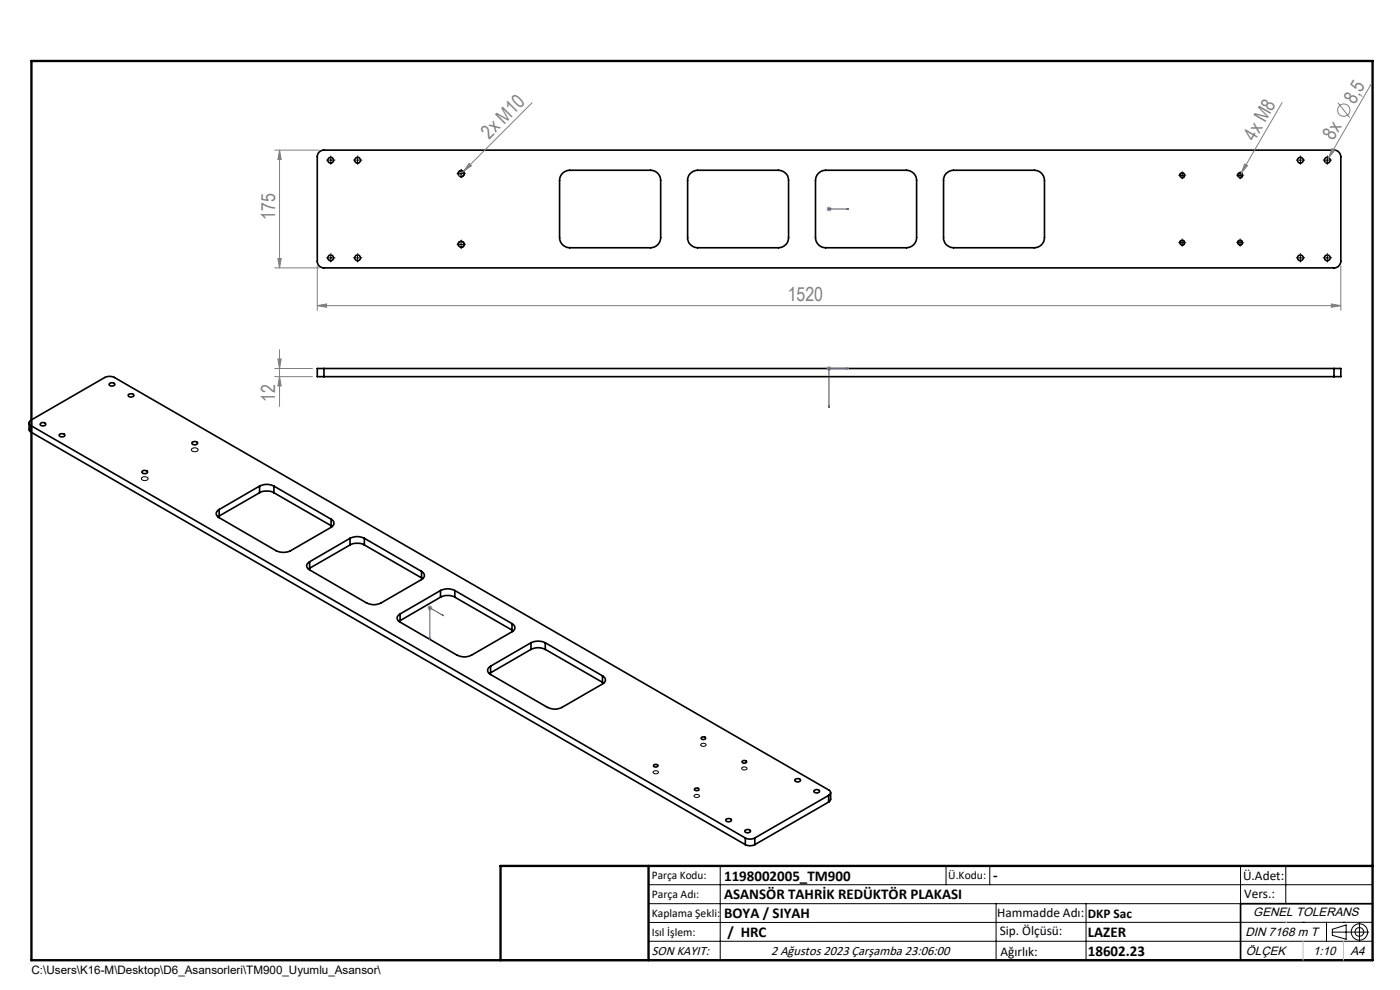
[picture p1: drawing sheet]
<svg xmlns="http://www.w3.org/2000/svg" width="297mm" height="210mm" viewBox="0 0 297 210" stroke-linecap="round" stroke-linejoin="round" font-family="sans-serif">
<g fill="none" stroke="#000" stroke-width=".35">
<path d="M67.7 32.3l.7-.5h214.6a1.45 1.45 0 0 1 1.4 1.5v22.1a1.45 1.45 0 0 1-1.4 1.4h-214.3a1.39 1.39 0 0 1-1.4-1.4v-22.4zM119.3 36.8l.9-.6 .7-.1h17.1a2.17 2.17 0 0 1 2.2 2.2v12.1a2.17 2.17 0 0 1-2.2 2.2h-17.1a2.17 2.17 0 0 1-2.2-2.2v-12.1l.1-.7zM146.3 37l.7-.6 1-.3h17.1a2.17 2.17 0 0 1 2.2 2.2v12.1a2.17 2.17 0 0 1-2.2 2.2h-17.1a2.17 2.17 0 0 1-2.1-2.2v-12.5zM173.6 36.8l.9-.6 .7-.1h17.1a2.17 2.17 0 0 1 2.2 2.2v12.1a2.17 2.17 0 0 1-2.2 2.2h-17.1a2.17 2.17 0 0 1-2.2-2.2v-12.1l.1-.7zM200.8 36.8l.8-.6 .7-.1h17.1a2.17 2.17 0 0 1 2.2 2.2v12.1a2.17 2.17 0 0 1-2.2 2.2h-17.1a2.11 2.11 0 0 1-2.1-2.2v-12.5zM68.7 78.2h-1.4v1.7h1.4M68.7 78.2v1.7M68.7 78.2h214.3M68.7 79.9h214.3M283 78.2h1.4v1.7h-1.4M283 78.2v1.7M6.2 89.7v1.4l.4 .6"/>
<path d="M6.6 90.3a.64 .64 0 0 1-.4-.6 .64 .64 0 0 1 .4-.6l15.6-9a2.24 2.24 0 0 1 2.1 0l151.5 87.5a.61 .61 0 0 1 .4 .5 .61 .61 0 0 1-.4 .6M6.6 90.3l151.5 87.5M6.6 90.3v1.4M6.6 91.7l151.5 87.5M8.6 89.8a.59 .59 0 0 1 .6-.2 .59 .59 0 0 1 .5 .5 .64 .64 0 0 1-.7 .3 .64 .64 0 0 1-.5-.5zM12.6 92.1a.63 .63 0 0 1 .7-.1 .63 .63 0 0 1 .4 .5 .67 .67 0 0 1-1.1-.3zM23.2 81.3a.61 .61 0 0 1 .7-.1 .61 .61 0 0 1 .4 .5 .66 .66 0 0 1-1.1-.3zM27.3 83.7a.63 .63 0 0 1 .6-.2 .63 .63 0 0 1 .5 .5 .69 .69 0 0 1-1.2-.2zM30.2 99.9a.61 .61 0 0 1 .6-.1 .61 .61 0 0 1 .5 .5 .66 .66 0 0 1-1.2-.3zM40.7 93.9a.65 .65 0 0 1 .7-.3 .65 .65 0 0 1 .5 .5 .69 .69 0 0 1-1.2-.2zM46.5 108.1a.91 .91 0 0 0-.6 .8 .91 .91 0 0 0 .6 .9l12.1 7a3.4 3.4 0 0 0 3 0l8.6-4.9a.92 .92 0 0 0 .6-.9 .92 .92 0 0 0-.6-.9M46.5 109.5l-.3 .1"/>
<path d="M46.5 108.1v1.4M55.1 103.1a3.4 3.4 0 0 1 3 0M55.1 104.5a3.4 3.4 0 0 1 3 0M55.1 103.1l-8.6 5M55.1 103.1v1.4M55.1 104.5l-8.6 5M58.1 103.1l12.1 7M58.1 104.5l12.1 7M58.1 103.1v1.4M65.7 119.2a.91 .91 0 0 0-.6 .8 .91 .91 0 0 0 .6 .9l12.1 7a3.4 3.4 0 0 0 3 0l8.6-5a.92 .92 0 0 0 .6-.8 .92 .92 0 0 0-.6-.9M65.7 119.2v1.3M70.2 111.5l.3 .2"/>
<path d="M70.2 110.1v1.4M74.3 114.2a3.4 3.4 0 0 1 3 0M74.3 115.6a3.4 3.4 0 0 1 3 0M74.3 114.2l-8.6 5M74.3 114.2v1.4M74.3 115.6l-8.6 4.9M77.3 114.2l12.1 7M77.3 115.6l12.1 7M77.3 114.2v1.4M65.7 120.5l-.3 .2M84.9 130.2a.91 .91 0 0 0-.7 .9 .91 .91 0 0 0 .7 .9l12.1 7a3.4 3.4 0 0 0 3 0l8.6-5a.92 .92 0 0 0 .6-.9 .92 .92 0 0 0-.6-.8M84.9 131.6l-.3 .2"/>
<path d="M84.9 130.2v1.4M89.4 122.6l.3 .2M89.4 121.2v1.4M93.5 125.3a3.4 3.4 0 0 1 3 0M93.5 126.7a3.4 3.4 0 0 1 3 0M93.5 125.3l-8.6 4.9M93.5 125.3v1.4M93.5 126.7l-8.6 4.9M96.5 125.3l12.1 7M96.5 125.3v1.4M96.5 126.7l12.1 7M108.6 133.7l.3 .1"/>
<path d="M108.6 132.3v1.4M112.6 136.3a3.4 3.4 0 0 1 3.1 0M112.6 137.8a3.4 3.4 0 0 1 3.1 0M112.6 136.3l-8.5 5M112.6 136.3v1.5M112.6 137.8l-8.5 4.9M115.7 136.3l12.1 7.1M115.7 136.3v1.5M115.7 137.8l12.1 6.9M104.1 141.3a.93 .93 0 0 0-.7 .9 .93 .93 0 0 0 .7 .9l12.1 7a3.4 3.4 0 0 0 3 0l8.6-5a.91 .91 0 0 0 .6-.9 .91 .91 0 0 0-.6-.8M104.1 142.7l-.3 .2M104.1 141.3v1.4"/>
<path d="M127.8 144.7l.3 .2M127.8 143.4v1.3M148.8 156.5a.48 .48 0 0 1 .5-.2 .48 .48 0 0 1 .3 .4 .51 .51 0 0 1-.5 .2 .51 .51 0 0 1-.3-.4zM138.7 162.3a.46 .46 0 0 1 .5-.2 .46 .46 0 0 1 .3 .5 .48 .48 0 0 1-.5 .1 .48 .48 0 0 1-.3-.4zM147.4 167.2a.47 .47 0 0 1 .6-.1 .47 .47 0 0 1 .2 .5 .54 .54 0 0 1-.8-.3zM154.1 173.8a.6 .6 0 0 1 .6-.2 .6 .6 0 0 1 .4 .5 .66 .66 0 0 1-1.1-.2zM157.4 161.5a.48 .48 0 0 1 .6-.2 .48 .48 0 0 1 .3 .4 .51 .51 0 0 1-.5 .2 .51 .51 0 0 1-.4-.4zM158 176.2a.65 .65 0 0 1 .7-.3 .65 .65 0 0 1 .5 .6 .69 .69 0 0 1-1.2-.3zM158.1 177.8a2.17 2.17 0 0 0 2 0M158.1 179.2a2.17 2.17 0 0 0 2 0M158.1 177.8v1.4M160.1 177.8v1.4"/>
<path d="M168.6 165.4a.65 .65 0 0 1 .7-.2 .65 .65 0 0 1 .5 .5 .69 .69 0 0 1-1.2-.3zM172.8 167.7a.59 .59 0 0 1 .6-.2 .59 .59 0 0 1 .4 .5 .66 .66 0 0 1-1.1-.3zM175.8 168.7l-15.7 9.1M175.8 168.7v1.4M175.8 170.1l-15.7 9.1M176.2 168.1v1.6l-.4 .4M291.2 191.7h-28v12M106.2 203.7h185"/>
<circle cx="70.1" cy="34" r=".6"/>
<circle cx="75.9" cy="34" r=".6"/>
<circle cx="97.8" cy="36.8" r=".61"/>
<circle cx="250.8" cy="37.2" r=".49"/>
<circle cx="263.1" cy="37.2" r=".49"/>
<circle cx="275.9" cy="34" r=".61"/>
<circle cx="281.6" cy="34" r=".61"/>
<circle cx="70.1" cy="54.7" r=".6"/>
<circle cx="75.9" cy="54.7" r=".6"/>
<circle cx="97.8" cy="51.8" r=".61"/>
<circle cx="250.8" cy="51.5" r=".49"/>
<circle cx="263.1" cy="51.5" r=".49"/>
<circle cx="275.9" cy="54.7" r=".61"/>
<circle cx="281.6" cy="54.7" r=".61"/>
</g>
<g fill="none" stroke="#808080" stroke-width=".21">
<path d="M290.9 17.7l-9 15.8M58.3 31.8h9.4M59.3 31.8v25M59.3 31.8l.4 2h-.8zM99.5 34.7l.5 .5-1.6 1.1zM112.9 21.8l-15.6 15.6M263.3 36.7l-.5 1M264.1 34.8l.6 .3-1.4 1.6zM272 21.8l-8.7 14.9M281.9 33.5l-.6 1M282.6 31.5l.6 .4-1.3 1.6zM283.8 21.8l2.5 3.1"/>
<path d="M58.3 56.8h9.4M58.9 54.8h.8l-.4 2zM67.3 56.4v9.4M175.4 44.3h1M175.5 44l.7 .7M175.9 43.8v1M176.2 44l-.7 .7M284.4 56.4v9.4M58.3 78.2h8M58.3 79.9h8M58.9 76.2h.8l-.4 2zM59.3 74.2v12"/>
<path d="M59.3 79.9l.4 2h-.8zM67.3 64.8l2-.3v.7zM67.3 64.8h217.1M175.4 78.2h1M175.5 77.8l.7 .7M175.9 77.7v1M176.2 77.8l-.7 .7M282.4 64.5l2 .3-2 .4zM90.7 128.9h1M90.8 128.6l.7 .7M91.2 128.4v1M91.5 128.6l-.7 .7"/>
<circle cx="285.1" cy="23.4" r="1.3"/>
</g>
<g fill="none" stroke="#000" stroke-width=".21">
<path d="M69.8 34h.7M70.2 33.6v.8M75.5 34h.7M75.8 33.6v.8M97.2 37a.71 .71 0 0 1 .6-.9 .71 .71 0 0 1 .7 .8 .71 .71 0 0 1-.9 .6M97.5 36.8h.7M97.8 36.5v.7M250.2 37.4a.57 .57 0 0 1 .5-.8 .57 .57 0 0 1 .6 .6 .57 .57 0 0 1-.7 .5M250.4 37.2h.7M250.8 36.8v.8M262.5 37.4a.57 .57 0 0 1 .5-.8 .57 .57 0 0 1 .7 .6 .57 .57 0 0 1-.8 .5M262.7 37.2h.7"/>
<path d="M263.1 36.8v.8M275.5 34h.7M275.9 33.6v.8M281.2 34h.7M281.6 33.6v.8M69.8 54.7h.7M70.2 54.3v.8M75.5 54.7h.7M75.8 54.3v.8M97.2 52a.71 .71 0 0 1 .6-.9 .71 .71 0 0 1 .7 .8 .71 .71 0 0 1-.9 .6M97.5 51.8h.7M97.8 51.5v.7"/>
<path d="M250.2 51.6a.57 .57 0 0 1 .5-.7 .57 .57 0 0 1 .6 .6 .57 .57 0 0 1-.7 .5M250.4 51.5h.7M250.8 51.1v.7M262.5 51.6a.57 .57 0 0 1 .5-.7 .57 .57 0 0 1 .7 .6 .57 .57 0 0 1-.8 .5M262.7 51.5h.7M263.1 51.1v.7M275.5 54.7h.7M275.9 54.3v.8M281.2 54.7h.7M281.6 54.3v.8M40.7 95.2a.8 .8 0 0 1 1.3 .3 .82 .82 0 0 1-1.4-.2zM30.1 101.3a.79 .79 0 0 1 1.3 .3 .77 .77 0 0 1-.8 .4 .77 .77 0 0 1-.6-.6z"/>
<path d="M148.7 157.9a.59 .59 0 0 1 .6-.3 .59 .59 0 0 1 .5 .5 .62 .62 0 0 1-.7 .2 .62 .62 0 0 1-.4-.4zM138.6 163.6l.4-.1a.4 .4 0 0 1 .6 0 .4 .4 0 0 1 0 .6 .4 .4 0 0 1-.5 0h-.2a.28 .28 0 0 1-.3-.2 .28 .28 0 0 1 0-.3zM147.3 168.7a.62 .62 0 0 1 1 .2 .63 .63 0 0 1-1.1-.1zM157.4 162.8a.53 .53 0 0 1 .7-.2 .53 .53 0 0 1 .3 .6 .58 .58 0 0 1-.6 .2 .58 .58 0 0 1-.4-.5zM137.6 187.7h153.6M137.6 191.7h153.6M137.6 199.7h153.6M152.8 183.7v20M200.7 183.7v4M210 183.7v4M211.3 191.7v12M230.4 191.7v12"/>
<path d="M263.2 183.7v20M272.8 183.7v8M276.4 195.6h.1M281.4 195.6v4.1M282.6 197.7h7.8M282.6 197.1l3-.9v3l-3-.8zM285 195.6h.1M288.4 195.8v3.8M291.2 195.6l-153.6 .1"/>
<circle cx="288.4" cy="197.7" r="1.74"/>
<circle cx="288.4" cy="197.7" r=".93"/>
</g>
<path d="M175.8 44.3h.2zM175.9 44.3h.1M175.9 44.3h4.1M180 44.3h-.4h.4M179.6 78.1l.4 .1-.4 .1zM180 78.2h-4.1v8.3M175.8 86.1h.2l-.1 .4zM91.1 135.3l.2 .1-.1 .3zM93.8 130.4l.3 .2-.3-.1zM94.1 130.6l-2.9-1.7v6.8" fill="none" stroke="#00f" stroke-width=".21"/>
<g fill="none" stroke="#000" stroke-width=".21" stroke-dasharray="15.2 1.3 1.3 1.3" stroke-linecap="butt">
<path d="M69.5 34h-.3M70.2 33.2v-.2M70.2 34.7v.2M70.9 34h.2M75.2 34h-.3M75.9 33.2v-.2M75.9 34.7v.2M76.6 34h.2M97.1 36.8h-.2M97.9 36.1v-.2M97.9 37.5v.3M98.6 36.8h.2"/>
<path d="M250.1 37.2h-.1M250.8 36.5v-.2M250.8 37.9v.1M251.5 37.2h.2M262.4 37.2h-.1M263.1 36.5v-.2M263.1 37.9v.1M263.8 37.2h.1M275.2 34h-.3M275.9 33.2v-.2M275.9 34.7v.2M276.6 34h.2"/>
<path d="M280.9 34h-.3M281.6 33.2v-.2M281.6 34.7v.2M282.3 34h.3M69.5 54.7h-.3M70.2 54v-.3M70.2 55.4v.2M70.9 54.7h.2M75.2 54.7h-.3M75.9 54v-.3M75.9 55.4v.2M76.6 54.7h.2"/>
<path d="M97.1 51.8h-.2M97.9 51.1v-.2M97.9 52.5v.3M98.6 51.8h.2M250.1 51.5h-.1M250.8 50.7v-.1M250.8 52.2v.1M251.5 51.5h.2M262.4 51.5h-.1M263.1 50.7v-.1M263.1 52.2v.1M263.8 51.5h.1"/>
<path d="M275.2 54.7h-.3M275.9 54v-.3M275.9 55.4v.2M276.6 54.7h.2M280.9 54.7h-.3M281.6 54v-.3M281.6 55.4v.2M282.3 54.7h.3"/>
</g>
<path d="M6.7 12.9h284.5v190.8h-284.5zM137.6 183.7v20M291.2 183.7h-185v20" fill="none" stroke="#000" stroke-width=".5"/>
<path d="M272.8 195.6h.1M276.4 199.7v4M285 199.7v4" fill="none" stroke="#c0c0c0" stroke-width=".21"/>
<g fill="#00f">
<path d="M179.6 44.3h.4zM175.8 44.3h.2z"/>
<path d="M179.6 78.1v.2l.4-.1zM175.8 86.1l.1 .4 .1-.4z"/>
<path d="M93.8 130.4v.1l.3 .1zM91.1 135.3l.1 .4 .1-.3z"/>
</g>
<g fill="#808080">
<path d="M99.5 34.7l.5 .5-1.6 1.1z"/>
<path d="M264.1 34.8l.6 .3-1.4 1.6z"/>
<path d="M282.6 31.5l.6 .4-1.3 1.6z"/>
<path d="M67.3 64.8l2-.3v.7zM282.4 64.5l2 .3-2 .4z"/>
<path d="M59.3 31.8l.4 2h-.8zM58.9 54.8h.8l-.4 2zM58.9 76.2h.8l-.4 2zM59.3 79.9l.4 2h-.8z"/>
</g>
<g font-size="4.1" fill="#808080">
<text x="287.4" y="22.2" transform="rotate(-60 287.4 22.2)">8,5</text>
<text x="103.8" y="29.6" transform="rotate(-45 103.8 29.6)">2x M10</text>
<text x="282.9" y="29.9" transform="rotate(-60 282.9 29.9)">8x</text>
<text x="266.2" y="30.1" transform="rotate(-60 266.2 30.1)">4x M8</text>
<text x="58.4" y="46.7" transform="rotate(-90 58.4 46.7)">175</text>
<text x="167.1" y="63.9">1520</text>
<text x="58.4" y="85.3" transform="rotate(-90 58.4 85.3)">12</text>
</g>
<g font-size="3.2">
<text x="153.6" y="186.8">1198002005_TM900</text>
<text x="153.6" y="190.8">ASANSÖR TAHRİK REDÜKTÖR PLAKASI</text>
<text x="210.7" y="186.6">-</text>
<text x="153.6" y="194.8">BOYA / SIYAH</text>
<text x="154.3" y="198.8">/ HRC</text>
<text x="230.8" y="198.7">LAZER</text>
<text x="230.8" y="202.8">18602.23</text>
</g>
<g font-size="2.8">
<text x="263.7" y="186.7">Ü.Adet:</text>
<text x="263.9" y="190.5">Vers.:</text>
<text x="211.5" y="194.5">Hammadde Adı:</text>
<text x="230.8" y="194.7">DKP Sac</text>
<text x="138.3" y="202.6">SON KAYIT:</text>
<text x="163.6" y="202.6">2 Ağustos 2023 Çarşamba 23:06:00</text>
<text x="212.1" y="198.4">Sip. Ölçüsü:</text>
<text x="212.2" y="202.7">Ağırlık:</text>
</g>
<g font-size="2.6">
<text x="265.9" y="194.4">GENEL TOLERANS</text>
<text x="264.2" y="198.5">DIN 7168 m T</text>
<text x="264.3" y="202.6">ÖLÇEK</text>
<text x="278.5" y="202.6">1:10</text>
<text x="286.5" y="202.6">A4</text>
</g>
<g font-size="2.5">
<text x="138.3" y="186.4">Parça Kodu:</text>
<text x="138.3" y="190.5">Parça Adı:</text>
<text x="201.2" y="186.5">Ü.Kodu:</text>
<text x="138.3" y="194.5">Kaplama Şekli:</text>
<text x="138.3" y="198.6">Isıl İşlem:</text>
<text x="6.7" y="206.7">C:\Users\K16-M\Desktop\D6_Asansorleri\TM900_Uyumlu_Asansor\</text>
</g>
</svg>
